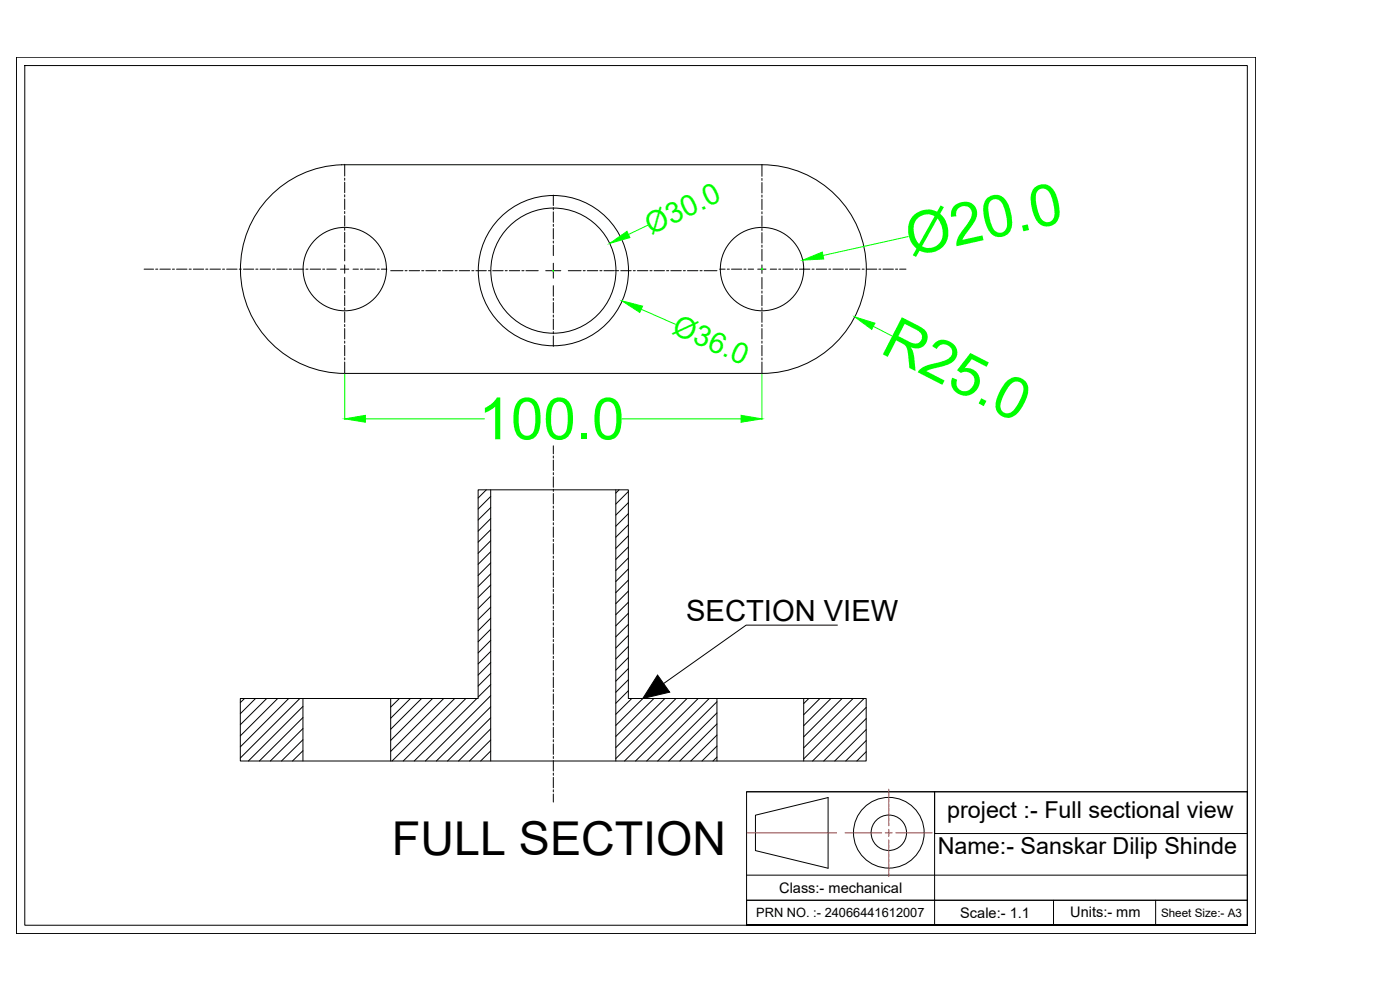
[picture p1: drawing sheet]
<svg xmlns="http://www.w3.org/2000/svg" width="420mm" height="297mm" viewBox="0 0 420 297" stroke-linecap="round" stroke-linejoin="round" font-family="sans-serif">
<!-- layer: 0 -->
<g fill="none" stroke="#000" stroke-width=".3">
<path d="M4.9 17.2h371.9v262.9h-371.9zM7.4 19.7h366.9v257.9h-366.9zM103.4 49.3v3.5M103.4 53.5v.6M103.4 54.7v3.1M103.4 58.4v.7M103.4 59.7v3.2M166.1 58.5v3.2M228.7 49.4h-126.2a31.3 31.3 0 0 0-30.3 31.8 31.3 31.3 0 0 0 31.3 30.8M228.7 49.4v3.5M228.7 53.5v.6M228.7 54.8v3.1"/>
<path d="M228.7 58.5v.7M228.7 59.8v3.1M228.7 49.4a31.3 31.3 0 0 1 31.3 31.3 31.3 31.3 0 0 1-31.3 31.3M103.4 63.4v.7M103.4 64.7v3.1M103.4 68.5v.6M103.4 69.7v3.1M103.4 73.5v.6M103.4 74.7v3.6M103.4 79.5v2.5M166.1 62.3v.6M166.1 63.6v3.1"/>
<path d="M166.1 67.3v.6M166.1 68.6v3.1M166.1 72.3v.6M166.1 73.6v3.1M166.1 79v4.5M228.7 63.5v.7M228.7 64.8v3.1M228.7 68.6v.6M228.7 69.8v3.1M228.7 73.6v.6M228.7 74.8v3.5M228.7 79.5v2.5"/>
<path d="M43.3 80.8h2.8M46.7 80.8h.7M48 80.8h3.1M51.8 80.8h.6M53 80.8h3.1M56.8 80.8h.6M58 80.8h3.1M61.8 80.8h.6M63 80.8h3.2M66.8 80.8h.6M68 80.8h3.1M71.8 80.8h.6"/>
<path d="M73.1 80.8h3M76.8 80.8h.6M78 80.8h3.2M81.8 80.8h.6M83 80.8h3.2M86.8 80.8h.6M88 80.8h3.2M91.8 80.8h.6M93.1 80.8h3.1M96.8 80.8h.6M98.1 80.8h2.8M102.2 80.8h2.5"/>
<path d="M103.4 83.3v3.4M103.4 87.3v.7M103.4 88.6v3.1M103.4 92.4v.5M103.4 93.6v3.1M103.4 97.4v.6M103.4 98.6v3.1M105.9 80.8h1.7M108.2 80.8h.6M109.5 80.8h3.1M113.2 80.8h.6M114.5 80.8h1.6"/>
<path d="M117.2 81.2h3.7M121.6 81.2h.6M122.8 81.2h3.1M126.6 81.2h.6M127.8 81.2h3.1M131.6 81.2h.6M132.8 81.2h3.2M136.6 81.2h.6M137.8 81.2h3.2M141.6 81.2h.6M142.8 81.2h3.2M146.6 81.2h.6"/>
<path d="M147.9 81.2h3.1M151.6 81.2h.6M152.9 81.2h3.1M156.6 81.2h.7M157.8 81.2h3.7M163.8 81.2h4.5M166.1 85.7v3.2M166.1 89.5v.6M166.1 90.7v3.2M166.1 94.5v.7M166.1 95.7v3.2M166.1 99.5v.6"/>
<path d="M170.5 81.2h3.9M175 81.2h.6M176.3 81.2h3.1M180 81.2h.7M181.3 81.2h3.1M185 81.2h.7M186.3 81.2h3.1M190.1 81.2h.6M191.3 81.2h3.1M195.1 81.2h.6M196.3 81.2h3.1M200.1 81.2h.6"/>
<path d="M201.3 81.2h3.2M205.1 81.2h.6M206.3 81.2h3.2M210.1 81.2h.6M211.3 81.2h3.9M216 80.8h1.6M218.3 80.8h.6M219.5 80.8h3.1M223.3 80.8h.6M224.5 80.8h1.7M227.4 80.8h2.5M228.7 83.3v3.4"/>
<path d="M228.7 87.3v.7M228.7 88.6v3.1M228.7 92.4v.5M228.7 93.6v3.1M228.7 97.4v.6M228.7 98.6v3.1M231.2 80.8h1.9M233.7 80.8h.6M234.9 80.8h3.2M238.7 80.8h.6M239.9 80.8h3.2M243.7 80.8h.6"/>
<path d="M245 80.8h3.1M248.7 80.8h.6M250 80.8h3.1M253.7 80.8h.7M255 80.8h3.1M258.7 80.8h.7M260 80.8h3.1M263.8 80.8h.6M265 80.8h3.1M268.8 80.8h.6M270 80.8h1.9M103.4 112h125.3"/>
<path d="M103.4 102.3v.7M103.4 103.6v3.2M103.4 107.3v.7M103.4 108.6v3.4M166.1 100.8v3.1M228.7 102.3v.7M228.7 103.6v3.2M228.7 107.4v.6M228.7 108.6v3.4M166.1 133.8v2.4M166.1 136.8v.6M166.1 138v3.2"/>
<path d="M146 147l-2.5 2.4M147.3 149l-3.8 3.7M147.3 152.3l-3.8 3.7M147.3 155.6l-3.8 3.8M147.3 158.9l-3.8 3.8M147.3 147v81.3M166.1 141.8v.6M166.1 143.1v3.1M166.1 146.8v.6M166.1 148.1v3.1M166.1 151.8v.7M166.1 153.1v3.1"/>
<path d="M166.1 156.8v.7M166.1 158.1v3.1M184.8 147v81.3M185.8 147l-1 .9M188.6 147.5l-3.8 3.7M188.6 150.8l-3.8 3.7M188.6 154.1l-3.8 3.8M188.6 157.5l-3.8 3.7M147.3 162.2l-3.8 3.8M147.3 165.6l-3.8 3.7M147.3 168.9l-3.8 3.8M147.3 172.2l-3.8 3.8"/>
<path d="M147.3 175.5l-3.8 3.8M147.3 178.8l-3.8 3.8M166.1 161.8v.7M166.1 163.1v3.1M166.1 166.9v.6M166.1 168.1v3.1M166.1 171.9v.6M166.1 173.1v3.2M166.1 176.9v.6M166.1 178.1v3.2M188.6 160.8l-3.8 3.7M188.6 164.1l-3.8 3.7"/>
<path d="M188.6 167.4l-3.8 3.8M188.6 170.7l-3.8 3.8M188.6 174.1l-3.8 3.7M188.6 177.4l-3.8 3.7M147.3 182.2l-3.8 3.7M147.3 185.5l-3.8 3.8M147.3 188.8l-3.8 3.8M147.3 192.1l-3.8 3.8M147.3 195.4l-3.8 3.8M147.3 198.8l-3.8 3.8M166.1 181.9v.6M166.1 183.1v3.2"/>
<path d="M166.1 186.9v.6M166.1 188.2v3.1M166.1 191.9v.6M166.1 193.2v3.1M166.1 196.9v.7M166.1 198.1v3.2M188.6 180.7l-3.8 3.7M188.6 184l-3.8 3.8M188.6 187.4l-3.8 3.7M188.6 190.7l-3.8 3.7M188.6 194l-3.8 3.7M188.6 197.3l-3.8 3.8"/>
<path d="M251.3 187.6h-27.4l-24.7 17.5M72.1 209.6h71.4v-62.6h45.1v62.6h71.4v18.7h-187.9zM73.4 209.6l-1.3 1.2M76.7 209.6l-4.6 4.6M80 209.6l-7.9 7.9M83.3 209.6l-11.2 11.2M86.6 209.6l-14.5 14.5M90 209.6l-17.9 17.8M90.9 211.9l-16.4 16.4M90.9 215.3l-13.1 13M90.9 218.6l-9.8 9.7M90.9 209.6v18.7"/>
<path d="M117.2 209.6v18.7M119.9 209.6l-2.7 2.6M123.2 209.6l-6 5.9M126.5 209.6l-9.3 9.2M129.8 209.6l-12.6 12.6M133.2 209.6l-16 15.9M136.5 209.6l-18.8 18.7M139.8 209.6l-18.8 18.7M143.1 209.6l-18.8 18.7M147.3 202.1l-3.8 3.8M147.3 205.4l-3.8 3.8M147.3 208.7l-19.6 19.6"/>
<path d="M147.3 212.1l-16.3 16.2M147.3 215.4l-13 12.9M147.3 218.7l-9.7 9.6M166.1 201.9v.7M166.1 203.2v3.1M166.1 206.9v.6M166.1 208.2v3.1M166.1 211.9v.6M166.1 213.2v3.1M166.1 216.9v.7M166.1 218.2v3.1M188.6 200.6l-3.8 3.8"/>
<path d="M188.6 203.9l-3.8 3.8M188.6 207.2l-3.8 3.8M189.6 209.6l-4.8 4.7M192.9 209.6l-8.1 8.1M196.2 209.6l-11.4 11.4M199.5 209.6l-14.7 14.7M202.9 209.6l-18.1 18M206.2 209.6l-18.8 18.7M209.5 209.6l-18.8 18.7M212.8 209.6l-18.7 18.7M215.2 210.6l-17.8 17.7M215.2 213.9l-14.5 14.4"/>
<path d="M215.2 217.2l-11.2 11.1M215.2 209.6v18.7M241.2 209.6v18.7M242.7 209.6l-1.5 1.5M246.1 209.6l-4.9 4.8M249.4 209.6l-8.2 8.1M252.7 209.6l-11.5 11.5M256 209.6l-14.8 14.8M259.3 209.6l-18.1 18.1M260 212.2l-16.1 16.1M260 215.6l-12.8 12.7M260 218.9l-9.5 9.4"/>
<path d="M90.9 221.9l-6.4 6.4M90.9 225.2l-3.1 3.1M147.3 222l-6.4 6.3M147.3 225.3l-3 3M166.1 221.9v.7M166.1 223.2v3.1M166.1 227v.6M166.1 228.2v3.1M166.1 232v.6M166.1 233.2v3.2M166.1 237v.6M166.1 238.2v2.5"/>
<path d="M215.2 220.5l-7.9 7.8M215.2 223.8l-4.5 4.5M215.2 227.1l-1.2 1.2M224.1 237.6h150.2v40h-150.2zM224.1 237.6h150.2M260 222.2l-6.2 6.1M260 225.5l-2.8 2.8M226.7 244.6l21.8-5.3v21.2l-21.8-5.3zM374.3 250.1h-93.8v-12.5v40M224.1 270.1h150.2h-150.2v7.5h150.2M224.1 262.6h150.2M316.2 270.1v7.5"/>
<path d="M346.8 270.1v7.5"/>
<circle cx="103.5" cy="80.7" r="12.5"/>
<circle cx="166.1" cy="81.2" r="22.5"/>
<circle cx="166.1" cy="81.2" r="18.8"/>
<circle cx="228.7" cy="80.7" r="12.5"/>
<circle cx="266.7" cy="249.9" r="10.6"/>
<circle cx="266.7" cy="249.9" r="5.3"/>
</g>
<g fill="none" stroke="#cd2027" stroke-width=".3">
<path d="M266.7 236.8v1M266.7 238v.2M266.7 238.3v1M266.7 239.4v.2M266.7 239.7v1M253.6 249.9h1.1M254.8 249.9h.2M255.1 249.9h1M256.2 249.9h.2M256.5 249.9h1M257.6 249.9h.2M257.9 249.9h1"/>
<path d="M259 249.9h.2M259.4 249.9h.9M260.4 249.9h.2M260.8 249.9h.9M261.9 249.9h.1M262.2 249.9h.9M263.3 249.9h.1M263.6 249.9h1M265.7 249.9h2.1M266.7 240.8v.1M266.7 241.1v.9M266.7 242.2v.2"/>
<path d="M266.7 242.5v1M266.7 243.6v.2M266.7 244v.9M266.7 245v.2M266.7 245.3v1M266.7 246.5v.1M266.7 246.7v1.1M266.7 248.8v2.1M266.7 252v1.1M266.7 253.2v.2M266.7 253.5v1M266.7 254.6v.1"/>
<path d="M266.7 254.9v.9M266.7 256v.2M266.7 256.3v1M266.7 257.4v.2M266.7 257.8v.9M266.7 258.9v.1M266.7 259.2v.9M268.8 249.9h1.1M270 249.9h.2M270.3 249.9h1M271.4 249.9h.2M271.7 249.9h1"/>
<path d="M272.8 249.9h.2M273.2 249.9h.9M274.3 249.9h.1M274.6 249.9h.9M275.7 249.9h.1M276 249.9h.9M277.1 249.9h.1M277.4 249.9h.9M278.5 249.9h.1M278.8 249.9h1M266.7 260.3v.1M266.7 260.5v1"/>
<path d="M266.7 261.6v.2M266.7 262v1"/>
</g>
<g fill="none" stroke="#f00" stroke-width=".3">
<path d="M224.2 249.9h.5M224.9 249.9h.1M225.2 249.9h.9M226.3 249.9h.2M226.6 249.9h.9M227.7 249.9h.2M228 249.9h1M229.1 249.9h.2M229.4 249.9h1M230.5 249.9h.2M230.8 249.9h1M231.9 249.9h.2"/>
<path d="M232.2 249.9h1M233.3 249.9h.2M233.7 249.9h.9M234.7 249.9h.2M235.1 249.9h.9M236.2 249.9h.1M236.5 249.9h.9M237.6 249.9h.1M237.9 249.9h.9M239 249.9h.1M239.3 249.9h.9M240.4 249.9h.1"/>
<path d="M240.7 249.9h.9M241.8 249.9h.2M242.1 249.9h.9M243.2 249.9h.2M243.5 249.9h1M244.6 249.9h.2M244.9 249.9h1M246 249.9h.2M246.3 249.9h1M247.4 249.9h.2M247.7 249.9h1M248.8 249.9h.2"/>
<path d="M249.2 249.9h.9M250.3 249.9h.1M250.6 249.9h.5"/>
</g>
<path d="M194.4 67.6l-5.8 2.7M272.6 71l-25.6 5.7M165.9 81.2h.2M166.1 81.1v.3M192.4 92.8l10.3 4.5M228.5 80.8h.3M228.7 80.6v.3M262.1 97.9l5.6 2.9M103.4 112.1v13.8M228.7 112.1v13.8M109.7 125.7h35.7M186.7 125.7h35.7" fill="none" stroke="#0f0" stroke-width=".3"/>
<g fill="#0f0" stroke="#0f0" stroke-width=".3">
<path d="M103.4 125.7l6.3-1.1v2.1z"/>
<path d="M222.4 124.6l6.3 1.1-6.3 1z"/>
<path d="M256.5 95.1l6.1 1.9-1 1.8z"/>
<path d="M240.9 78l5.9-2.4 .4 2.1z"/>
<path d="M183 73.1l5.2-3.7 .8 1.9z"/>
<path d="M186.7 90.3l6.2 1.5-.9 2z"/>
</g>
<path d="M197.3 202.6l3.7 5.1-8.1 1.9z" fill="#000" stroke="#000" stroke-width=".3"/>
<g font-size="17.5" fill="#0f0">
<text x="273.3" y="76.9" transform="rotate(-13 273.3 76.9)">Ø20.0</text>
<text x="263.7" y="105.7" transform="rotate(27 263.7 105.7)">R25.0</text>
<text x="143.6" y="131.8">100.0</text>
</g>
<text font-size="14" x="117.6" y="256.4">FULL SECTION</text>
<g font-size="8.7" fill="#0f0">
<text x="195.4" y="70.4" transform="rotate(-26 195.4 70.4)">Ø30.0</text>
<text x="201.3" y="100" transform="rotate(24 201.3 100)">Ø36.0</text>
</g>
<text font-size="8.7" x="205.9" y="186.3">SECTION VIEW</text>
<g font-size="7">
<text x="284.3" y="245.6">project :- Full sectional view</text>
<text x="281.4" y="256.2">Name:- Sanskar Dilip Shinde</text>
</g>
<g font-size="4.4">
<text x="233.8" y="267.9">Class:- mechanical</text>
<text x="288.2" y="275.4">Scale:- 1.1</text>
<text x="321.2" y="275.1">Units:- mm</text>
</g>
<text font-size="3.8" x="227" y="275.2">PRN NO. :- 24066441612007</text>
<text font-size="3.5" x="348.4" y="275.1">Sheet Size:- A3</text>
</svg>
